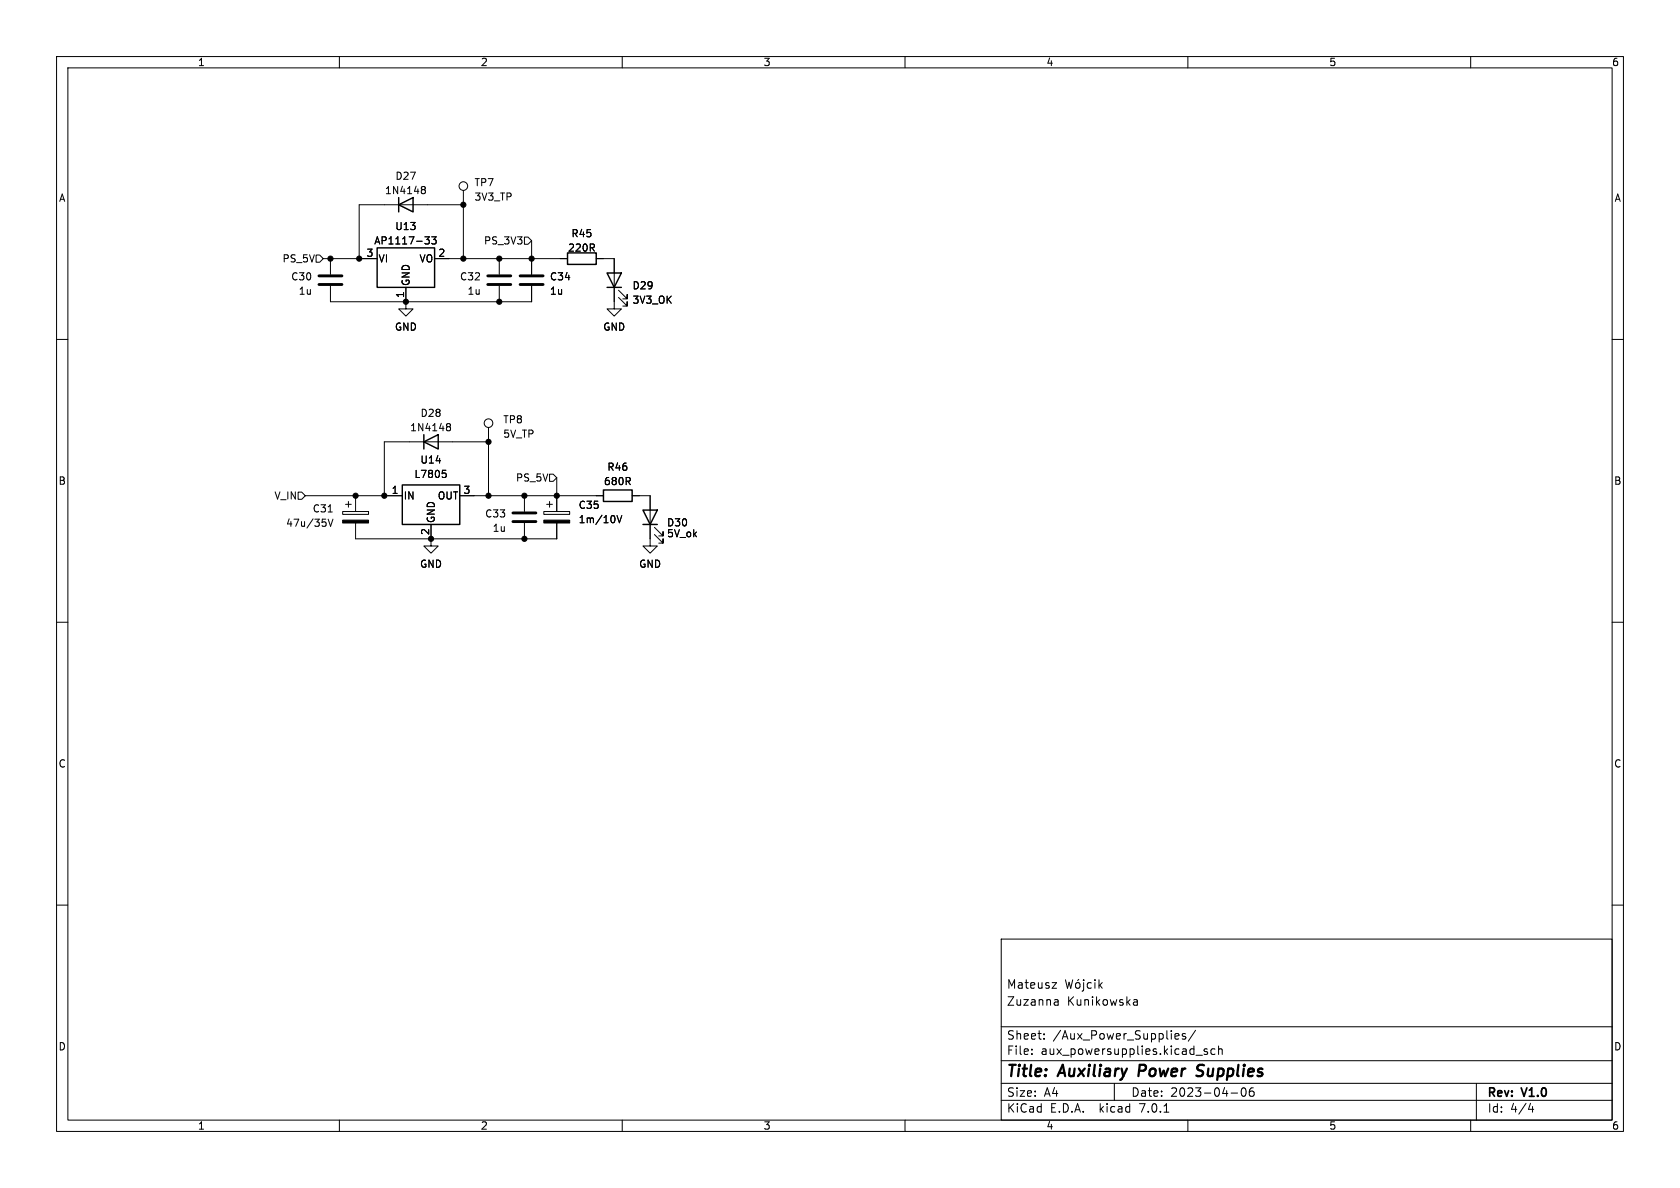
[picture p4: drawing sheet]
<svg xmlns="http://www.w3.org/2000/svg" width="297mm" height="210mm" viewBox="0 0 297 210" stroke-linecap="round" stroke-linejoin="round" font-family="sans-serif">
<g fill="none" stroke="#000" stroke-width=".18">
<path d="M10 10h277v190h-277zM12 12h273v186h-273zM60 10v2M110 10v2M160 10v2M210 10v2M260 10v2M74.7 33h.3l.2 .2-.2 .3M74.7 33.5h.3M75 33.5l.2 .3v.2l-.1 .2h-.4M81.9 36.2h-18.4v9.5M81.9 33.7v12"/>
<path d="M10 60h2M55.9 45.1h.6l.6 .6-.6 .7h-.6zM57.1 45.7h9.6M58.4 50.5v2.8h35.6v-2.8M58.4 45.7v2.8M71.8 50.8v3.8h1.2l-1.2 1.3-1.3-1.3h1.3M75.1 41.9h.8l-.4 .4 .3 .2 .1 .4-.2 .2h-.4M76.3 41.9h.8l-.4 .4 .3 .2v.5l-.1 .1-.6-.1M76.8 45.7h23.5M88.3 45.7v2.8M88.3 50.5v2.8M92.7 41.9h.6l.7 .6-.7 .7h-.6z"/>
<path d="M94 42.5v6M105.4 45.7h3.2v8.9h1.3l-1.3 1.3-1.3-1.3h1.3M109.3 52.6l1.6 1.5v-.8v.8h-.8M109.3 51.3l1.6 1.5v-.7v.7h-.8M285 60h2M79.2 74.9h.2l.2 .2-.2 .3M79.2 75.4h.2M79.4 75.4l.2 .3v.2l-.2 .3h-.2M86.4 75.6v12M86.4 78.1h-18.5v9.5M52.7 87h.6l.7 .6-.7 .7h-.6zM54 87.6h17.1"/>
<path d="M58 91.8l.4 1.2 .5-1.2M60.6 90.4h4.6v.5h-4.6zM61.1 89.2h1M61.6 88.6v1.1M62.9 87.6v2.8M62.9 92.5v2.8h35.5v-2.8M76.2 92.7v3.8h1.3l-1.3 1.3-1.3-1.3h1.3M78.2 83.1h.6M78.6 83.6l.3 .3v.3l-.3 .2M81.3 87.6h25.4M92.7 87.6v2.8M92.7 92.5v2.8"/>
<path d="M96.1 90.4h4.6v.5h-4.6zM96.6 89.2h1.1M97.2 83.8h.6l.6 .7-.6 .6h-.6zM97.2 88.6v1.1M98.4 84.5v5.9M109.1 91.1l.4 1.3 .4-1.3M111.8 87.6h3.1v8.9h1.3l-1.3 1.3-1.2-1.3h1.2M115.7 94.5l1.5 1.5v-.7v.7h-.7M115.7 93.2l1.5 1.5v-.7v.7h-.7M10 110h2M285 110h2M10 160h2"/>
<path d="M285 160h2M177 166h108v32h-108zM186 173.7h.8l-.8 1h.8M186.6 176.7h.3l.2 .2v.8M187.1 177.6l-.5 .1M187.1 177.1h-.5M188.4 173.2l.3 1.5 .3-1.1 .3 1.1 .3-1.5M190.2 173.8l.2-.1 .5 .1v.6l-.1 .2-.4 .1-.2-.1zM190.7 173.1l-.2 .2M191.6 173.2v.1M191.6 173.7v1.3l-.3 .2M192.9 173.8l-.4-.1-.3 .3v.4l.2 .2h.5"/>
<path d="M193.6 173.2v.1M193.6 173.7v1M194.3 173.2v1.5M194.4 174.1l.5 .6M194.9 173.7l-.6 .6M200.4 176.8h.6l.1 .9M200.4 177.6h.7M201.1 177.1l-.7 .1M60 198v2M110 198v2M160 198v2M177 194.5h108"/>
<path d="M177 191.5h108M177 187.5h108M177 181.5h108M182.4 186.3v.1M182.4 185.5v.1M184.6 183.6v.1M184.6 182.8v.1M197 191.5v3M205.8 196.6h.8M207.9 182.7l.5 .1v.3l-.7 .1M208.4 183.6l-.5 .1M209.6 182.8l-.4-.1-.2 .2 .1 .2 .5 .2v.3h-.6"/>
<path d="M210 198v2M211.4 182.1l-1.3 2M211.4 186.5h1.2M213.4 185.5l-.3-.1-.2 .2v.2l.5 .2v.3h-.5M214.8 185.5l-.4-.1-.3 .3v.4l.1 .2h.6M215.4 185.5l.2-.1 .4 .1 .1 .9M215.4 184.9v1.5M217.6 193.2h1.2M219.8 192.3a.94 .94 0 0 0 0 1.5 .81 .81 0 0 0 .6-.6 .81 .81 0 0 0-.3-.8l-.2-.1M221.3 192.3l-.2 .1a1.01 1.01 0 0 0 0 1.4l.5-.1 .1-.5-.3-.3h-.4l-.1 .3M260 198v2M261 191.5v6.5"/>
<path d="M270.2 196.1h.9M270.9 195.6v1"/>
<circle cx="81.9" cy="32.9" r=".76"/>
<circle cx="86.4" cy="74.8" r=".76"/>
</g>
<path d="M211.5 190.1l.7 .1M212.6 188.2l-.7 .1a.46 .46 0 0 0-.2 .5 .46 .46 0 0 0 .3 .4l.4 .1" fill="none" stroke="#000" stroke-width=".4"/>
<path d="M56.4 50.3h4.1M56.4 48.8h4.1M86.2 50.3h4.1M86.2 48.8h4.1M91.9 50.3h4.1M91.9 48.8h4.1M90.7 92.2h4M90.7 90.7h4" fill="none" stroke="#000" stroke-width=".51"/>
<path d="M70.5 36.2l2.5-1.3v2.6zM70.5 34.9v2.6M66.7 43.8h10.1v7h-10.1zM100.3 44.7h5.1v2h-5.1zM107.3 48.3h2.6l-1.3 2.5zM107.3 50.8h2.6M74.9 78.1l2.6-1.3v2.6zM74.9 76.8v2.6M71.1 85.7h10.2v7h-10.2zM106.7 86.6h5.1v2h-5.1zM113.7 90.2h2.5l-1.3 2.5zM113.7 92.7h2.5" fill="none" stroke="#000" stroke-width=".25"/>
<g fill="#000" stroke="#000" stroke-width=".18">
<path d="M60.6 91.9h4.6v.6h-4.6zM96.1 91.9h4.6v.6h-4.6z"/>
<circle cx="81.9" cy="36.2" r=".46"/>
<circle cx="58.4" cy="45.7" r=".46"/>
<circle cx="63.5" cy="45.7" r=".46"/>
<circle cx="71.8" cy="53.3" r=".46"/>
<circle cx="81.9" cy="45.7" r=".46"/>
<circle cx="88.3" cy="45.7" r=".46"/>
<circle cx="88.3" cy="53.3" r=".46"/>
<circle cx="94" cy="45.7" r=".46"/>
<circle cx="86.4" cy="78.1" r=".46"/>
<circle cx="62.9" cy="87.6" r=".46"/>
<circle cx="67.9" cy="87.6" r=".46"/>
<circle cx="76.2" cy="95.3" r=".46"/>
<circle cx="86.4" cy="87.6" r=".46"/>
<circle cx="92.7" cy="87.6" r=".46"/>
<circle cx="92.7" cy="95.3" r=".46"/>
<circle cx="98.4" cy="87.6" r=".46"/>
</g>
<g font-size="2.8">
<text x="178" y="190.8">Title:</text>
<text x="187.4" y="190.8">Auxiliary</text>
<text x="202" y="190.8">Power</text>
<text x="212.9" y="190.8">Supplies</text>
</g>
<g font-size="2.1">
<text x="178" y="177.9">Zuzanna</text>
<text x="178" y="174.9">Mateusz</text>
<text x="188.7" y="177.9">Kunikowska</text>
<text x="178" y="183.9">Sheet:</text>
<text x="186.2" y="183.9">/Aux_Power_Supplies/</text>
<text x="178" y="186.6">File:</text>
<text x="184" y="186.6">aux_powersupplies.kicad_sch</text>
<text x="178" y="196.8">KiCad</text>
<text x="178" y="194">Size:</text>
<text x="184.6" y="194">A4</text>
<text x="185.7" y="196.8">E.D.A.</text>
<text x="194.4" y="196.8">kicad</text>
<text x="200" y="194">Date:</text>
<text x="201.5" y="196.8">7.0.1</text>
<text x="206.9" y="194">2023-04-06</text>
<text x="263" y="194.2">Rev:</text>
<text x="263" y="196.8">Id:</text>
<text x="267" y="196.8">4/4</text>
<text x="269.2" y="194.2">V1.0</text>
</g>
<g font-size="1.8">
<text x="35" y="11.8">1</text>
<text x="85" y="11.8">2</text>
<text x="135" y="11.8">3</text>
<text x="185" y="11.8">4</text>
<text x="235" y="11.8">5</text>
<text x="285" y="11.8">6</text>
<text x="10.4" y="35.8">A</text>
<text x="68" y="34.5">1N4148</text>
<text x="69.8" y="31.9">D27</text>
<text x="83.8" y="33.1">TP7</text>
<text x="83.8" y="35.6">3V3_TP</text>
<text x="285.4" y="35.8">A</text>
<text x="69.8" y="40.8">U13</text>
<text x="49.8" y="46.5">PS_5V</text>
<text x="64.7" y="45.5">3</text>
<text x="66.1" y="43.4">AP1117-33</text>
<text x="66.9" y="46.5">VI</text>
<text x="74" y="46.5">VO</text>
<text x="77.4" y="45.5">2</text>
<text x="85.4" y="43.4">PS_3V3</text>
<text x="100.4" y="44.6">220R</text>
<text x="101" y="42.1">R45</text>
<text x="51.4" y="49.7">C30</text>
<text x="52.8" y="52.3">1u</text>
<text x="71.5" y="52.7" transform="rotate(-90 71.5 52.7)">1</text>
<text x="72.6" y="50.5" transform="rotate(-90 72.6 50.5)">GND</text>
<text x="81.3" y="49.7">C32</text>
<text x="82.6" y="52.3">1u</text>
<text x="97.2" y="49.7">C34</text>
<text x="97.2" y="52.3">1u</text>
<text x="111.8" y="51.3">D29</text>
<text x="111.8" y="53.8">3V3_OK</text>
<text x="69.8" y="58.6">GND</text>
<text x="106.6" y="58.6">GND</text>
<text x="72.4" y="76.4">1N4148</text>
<text x="74.3" y="73.9">D28</text>
<text x="88.9" y="75">TP8</text>
<text x="88.9" y="77.5">5V_TP</text>
<text x="74.3" y="82.1">U14</text>
<text x="107.3" y="83.4">R46</text>
<text x="10.3" y="85.8">B</text>
<text x="48.4" y="88.5">V_IN</text>
<text x="69.2" y="87.4">1</text>
<text x="71.4" y="88.5">IN</text>
<text x="73.2" y="84.6">L7805</text>
<text x="77.3" y="88.5">OUT</text>
<text x="81.9" y="87.4">3</text>
<text x="91.1" y="85.3">PS_5V</text>
<text x="106.7" y="85.9">680R</text>
<text x="285.3" y="85.8">B</text>
<text x="50.5" y="93.3">47u/35V</text>
<text x="55.2" y="90.7">C31</text>
<text x="75.9" y="94.6" transform="rotate(-90 75.9 94.6)">2</text>
<text x="77" y="92.5" transform="rotate(-90 77 92.5)">GND</text>
<text x="85.7" y="91.6">C33</text>
<text x="87" y="94.2">1u</text>
<text x="102.2" y="90.1">C35</text>
<text x="102.2" y="92.6">1m/10V</text>
<text x="117.9" y="93.2">D30</text>
<text x="117.9" y="95.1">5V_ok</text>
<text x="74.2" y="100.5">GND</text>
<text x="112.9" y="100.5">GND</text>
<text x="10.3" y="135.8">C</text>
<text x="285.3" y="135.8">C</text>
<text x="10.3" y="185.8">D</text>
<text x="285.3" y="185.8">D</text>
<text x="35" y="199.8">1</text>
<text x="85" y="199.8">2</text>
<text x="135" y="199.8">3</text>
<text x="185" y="199.8">4</text>
<text x="235" y="199.8">5</text>
<text x="285" y="199.8">6</text>
</g>
</svg>
